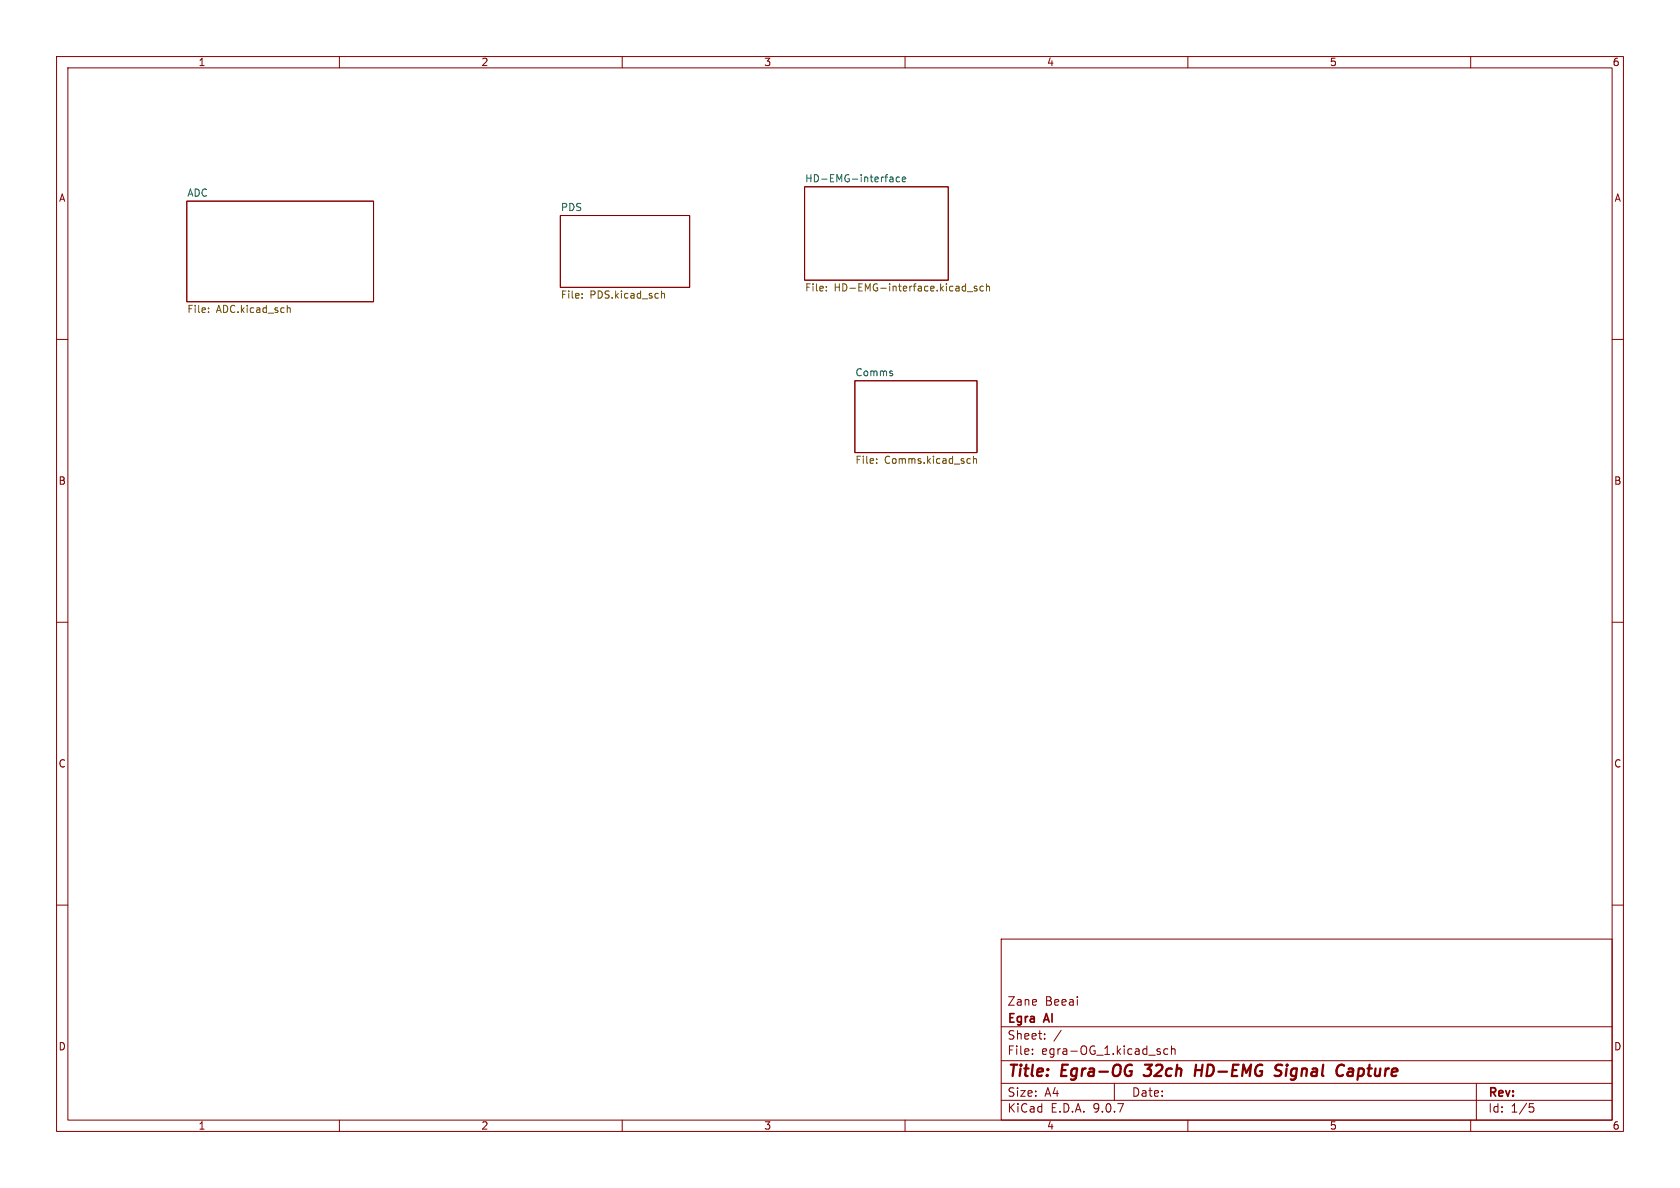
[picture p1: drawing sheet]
<svg xmlns="http://www.w3.org/2000/svg" width="297mm" height="210mm" viewBox="0 0 297 210" stroke-linecap="round" stroke-linejoin="round" font-family="sans-serif">
<g fill="none" stroke="#840000" stroke-width=".18">
<path d="M10 10h277v190h-277zM12 12h273v186h-273zM60 10v2M110 10v2M160 10v2M210 10v2M260 10v2M33 35.6h33v17.7h-33zM99.1 38.1h22.8v12.7h-22.8zM142.2 33h25.4v16.5h-25.4zM10 60h2M151.1 67.3h21.6v12.7h-21.6z"/>
<path d="M285 60h2M10 110h2M285 110h2M10 160h2M177 166h108v32h-108zM285 160h2M60 198v2M110 198v2M160 198v2M177 194.5h108M177 191.5h108M177 187.5h108"/>
<path d="M177 181.5h108M182.5 186.3v.1M182.5 185.5v.1M184.7 183.6v.1M184.7 182.8v.1M187.6 182.1l-1.3 2M197 191.5v3M205 185.9l.2 .2-.2 .3M205 185.4l.1 .1M206.5 185.5l-.5-.1-.3 .3v.4l.2 .2h.6M207.1 185.5l.2-.1 .4 .1v.9M207.1 184.9v1.5"/>
<path d="M210 198v2M260 198v2M261 191.5v6.5M270.4 195.1h.7M270.5 195.7h.4l.3 .3-.2 .5-.5 .1"/>
</g>
<path d="M202.2 190l.2 .2M202.4 188.2h1.2M211.3 189.2h1.2M211.5 188.2l-.3 2M226.7 188.3a.85 .85 0 0 0-1.1 .1 .45 .45 0 0 0 .2 .8l.4 .1a.49 .49 0 0 1 .3 .5 .49 .49 0 0 1-.4 .4l-.8-.1M237.3 188.2l.3 .2M239 188.9l-.6 .1M239 189.4h-.5a.4 .4 0 0 0-.3 .4 .4 .4 0 0 0 .2 .4h.5" fill="none" stroke="#840000" stroke-width=".4"/>
<g fill="none" stroke="#725600" stroke-width=".18">
<path d="M36.9 55.1v.1M36.9 54.5v.1M50.8 54.5l.2-.1 .3 .1v.7M102.9 52.6v.1M102.9 51.9v.1M116.9 51.4v1.3M116.9 52l.2-.1h.3l.1 .8M146.1 51.3v.1M146.1 50.7v.1M171 51.6h1M172.7 50.7l-.3-.1-.2 .2 .1 .2 .4 .1v.3h-.5M173.8 50.7l-.3-.1-.3 .2 .2 .6h.4"/>
<path d="M174.4 50.7l.2-.1 .3 .1v.7M174.4 50.2v1.2M155 81.8v.1M155 81.1v.2M171.2 81.1h.4M171.6 81.9h-.4M172.1 81.2l.2-.1h.3v.8M172.1 80.6v1.3"/>
</g>
<path d="M157.3 32l.2 .1h.4M157.3 31.4h.5l.1 .7M157.9 31.6l-.4 .1-.2 .1M159 31.4l-.3-.1-.3 .2 .1 .6h.5M159.5 31.7l.6-.1v-.2l-.4-.1-.2 .2 .1 .6h.5M157.8 66.1v.3" fill="none" stroke="#006464" stroke-width=".18"/>
<g font-size="2.8" fill="#840000">
<text x="178" y="190.9">Title:</text>
<text x="187.7" y="190.9">Egra-OG</text>
<text x="203.2" y="190.9">32ch</text>
<text x="212.9" y="190.9">HD-EMG</text>
<text x="227.9" y="190.9">Signal</text>
<text x="239.5" y="190.9">Capture</text>
</g>
<g font-size="2.1" fill="#840000">
<text x="178" y="178">Zane</text>
<text x="184.7" y="178">Beeai</text>
<text x="178" y="184">Sheet:</text>
<text x="178" y="181.2">Egra</text>
<text x="184.7" y="181.2">AI</text>
<text x="178" y="186.7">File:</text>
<text x="184.1" y="186.7">egra-OG_1.kicad_sch</text>
<text x="178" y="196.9">KiCad</text>
<text x="178" y="194.1">Size:</text>
<text x="184.7" y="194.1">A4</text>
<text x="185.7" y="196.9">E.D.A.</text>
<text x="193.3" y="196.9">9.0.7</text>
<text x="200" y="194.1">Date:</text>
<text x="263" y="194.3">Rev:</text>
<text x="263" y="196.9">Id:</text>
<text x="267.1" y="196.9">1/5</text>
</g>
<g font-size="1.8" fill="#840000">
<text x="35" y="11.9">1</text>
<text x="85" y="11.9">2</text>
<text x="135" y="11.9">3</text>
<text x="185" y="11.9">4</text>
<text x="235" y="11.9">5</text>
<text x="285" y="11.9">6</text>
<text x="10.3" y="35.9">A</text>
<text x="285.3" y="35.9">A</text>
<text x="10.3" y="85.9">B</text>
<text x="285.3" y="85.9">B</text>
<text x="10.3" y="135.9">C</text>
<text x="285.3" y="135.9">C</text>
<text x="10.3" y="185.9">D</text>
<text x="285.3" y="185.9">D</text>
<text x="35" y="199.9">1</text>
<text x="85" y="199.9">2</text>
<text x="135" y="199.9">3</text>
<text x="185" y="199.9">4</text>
<text x="235" y="199.9">5</text>
<text x="285" y="199.9">6</text>
</g>
<g font-size="1.8" fill="#006464">
<text x="33" y="34.8">ADC</text>
<text x="142.2" y="32.3">HD-EMG-interface</text>
<text x="99.1" y="37.4">PDS</text>
<text x="151.1" y="66.6">Comms</text>
</g>
<g font-size="1.8" fill="#725600">
<text x="99.1" y="53.1">File:</text>
<text x="104.3" y="53.1">PDS.kicad_sch</text>
<text x="142.2" y="51.8">File:</text>
<text x="147.5" y="51.8">HD-EMG-interface.kicad_sch</text>
<text x="33" y="55.7">File:</text>
<text x="38.2" y="55.7">ADC.kicad_sch</text>
<text x="151.1" y="82.3">File:</text>
<text x="156.4" y="82.3">Comms.kicad_sch</text>
</g>
</svg>
